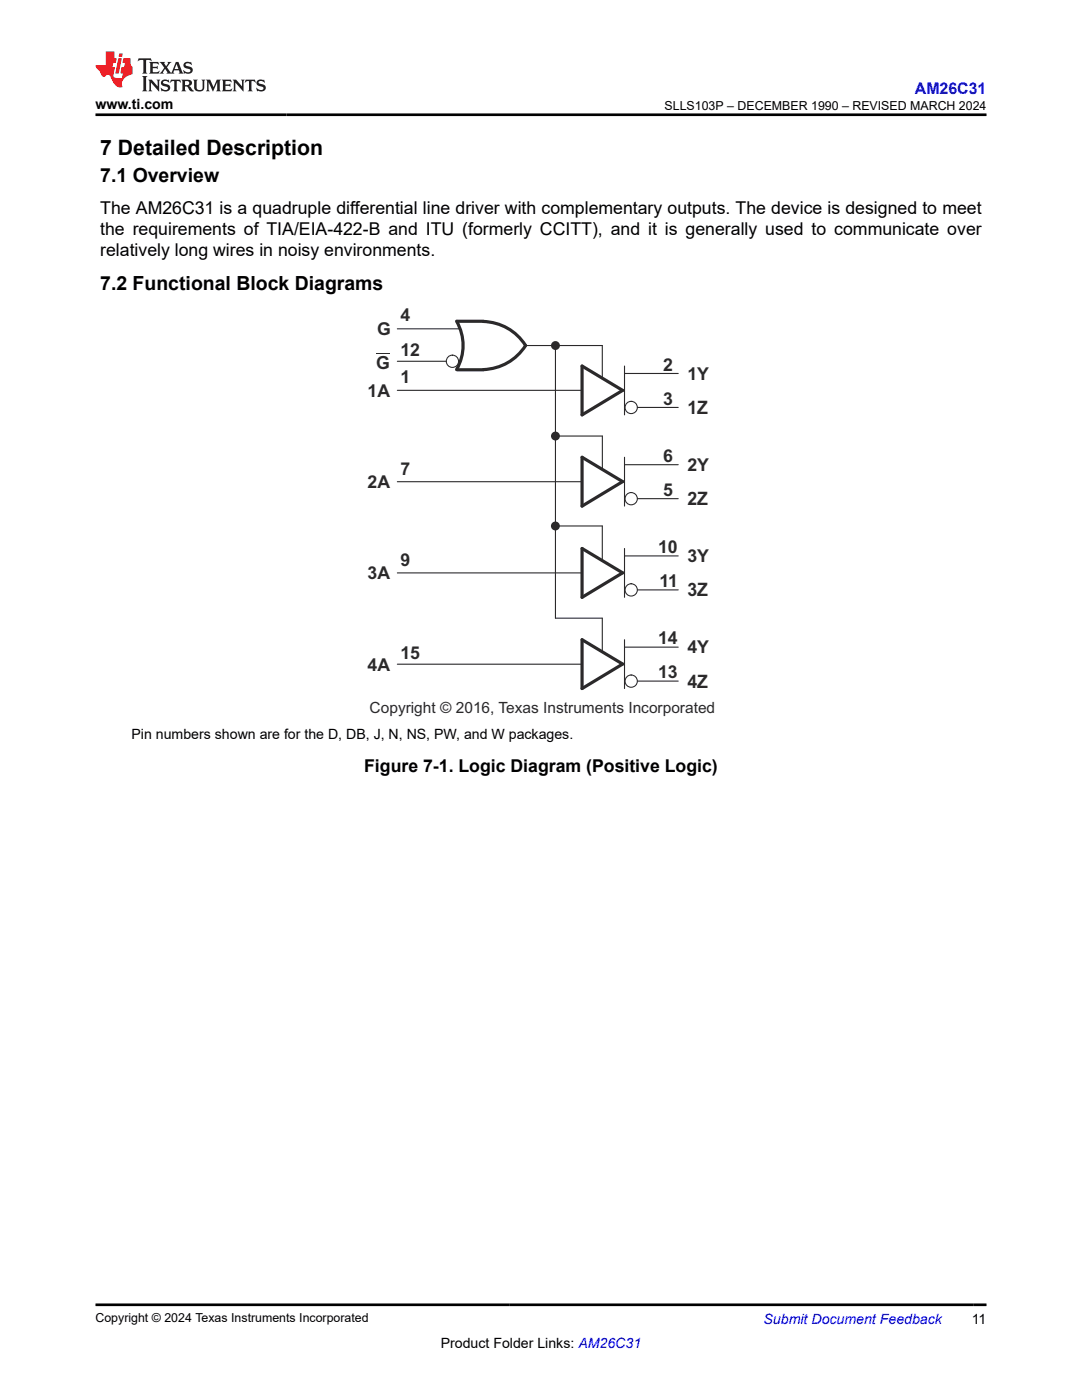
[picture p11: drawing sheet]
<svg xmlns="http://www.w3.org/2000/svg" width="216mm" height="279mm" viewBox="0 0 216 279" stroke-linecap="round" stroke-linejoin="round" font-family="sans-serif">
<path d="M75 70.6h2.8" fill="none" stroke="#2b292a" stroke-width=".2"/>
<path d="M91.1 64.1a9.6 9.6 0 0 1 0 9.6M91.2 64.1h5.2M91.2 73.8h5.2M96.4 64.1a10.3 10.3 0 0 1 8.5 4.8M104.9 69a10.4 10.4 0 0 1-8.4 4.8" fill="none" stroke="#2b292a" stroke-width=".64"/>
<circle cx="90.3" cy="72.1" r="1.23" fill="#fff"/>
<circle cx="90.3" cy="72.1" r="1.23" fill="none" stroke="#2b292a" stroke-width=".21"/>
<path d="M116.1 109.5l8.1 4.8-8.1 4.9z" fill="none" stroke="#2b292a" stroke-width=".64"/>
<path d="M124.6 109.5v9.7M124.6 110.9h10.7" fill="none" stroke="#2b292a" stroke-width=".22"/>
<circle cx="125.9" cy="117.7" r="1.23" fill="#fff"/>
<circle cx="125.9" cy="117.7" r="1.23" fill="none" stroke="#2b292a" stroke-width=".21"/>
<path d="M124.6 73.1v9.7M124.6 74.5h10.7M127.2 117.7h8.1" fill="none" stroke="#2b292a" stroke-width=".22"/>
<path d="M116.1 73.1l8.1 4.8-8.1 4.9z" fill="none" stroke="#2b292a" stroke-width=".64"/>
<circle cx="125.9" cy="81.3" r="1.23" fill="#fff"/>
<circle cx="125.9" cy="81.3" r="1.23" fill="none" stroke="#2b292a" stroke-width=".21"/>
<path d="M127.2 81.3h8.1M124.6 127.7v9.7M124.6 129.2h10.7" fill="none" stroke="#2b292a" stroke-width=".22"/>
<path d="M116.1 127.7l8.1 4.8-8.1 4.9z" fill="none" stroke="#2b292a" stroke-width=".64"/>
<circle cx="125.9" cy="135.9" r="1.23" fill="#fff"/>
<circle cx="125.9" cy="135.9" r="1.23" fill="none" stroke="#2b292a" stroke-width=".21"/>
<path d="M124.6 91.3v9.7M124.6 92.7h10.7M127.2 135.9h8.1" fill="none" stroke="#2b292a" stroke-width=".22"/>
<path d="M116.1 91.3l8.1 4.8-8.1 4.9z" fill="none" stroke="#2b292a" stroke-width=".64"/>
<circle cx="125.9" cy="99.5" r="1.23" fill="#fff"/>
<circle cx="125.9" cy="99.5" r="1.23" fill="none" stroke="#2b292a" stroke-width=".21"/>
<path d="M110.8 69v54.4M127.2 99.5h8.1" fill="none" stroke="#2b292a" stroke-width=".22"/>
<circle cx="110.8" cy="69" r=".89" fill="#2b292a"/>
<path d="M110.8 87h9.4v6.7" fill="none" stroke="#2b292a" stroke-width=".22"/>
<circle cx="110.8" cy="87" r=".89" fill="#2b292a"/>
<path d="M79.3 77.9h36.8M79.3 72.1h9.8M79.3 65.6h12.5M104.9 69h15.3v6.6M79.3 96.1h36.8M79.3 114.3h36.8M110.8 105h9.4v6.6M79.3 132.6h36.8" fill="none" stroke="#2b292a" stroke-width=".22"/>
<circle cx="110.8" cy="105" r=".89" fill="#2b292a"/>
<path d="M110.8 123.4h9.4v6.6" fill="none" stroke="#2b292a" stroke-width=".22"/>
<path d="M27.7 11.6l-.2 .6 .5-.2h.6v.1v2.2l-.2 .4h1l-.2-.4v-2.2v-.1h.5l.5 .2-.1-.6zM29.8 12.4l.2 .3v1.6l-.2 .4h1.9l.1-.6a1.08 1.08 0 0 1-1.3 .2v-.7h.6l.4 .2v-.7l-.4 .2h-.6v-.5l.2-.2a1 1 0 0 1 1 .3l-.1-.5zM31.8 12.4l1 1.1-1 1.2h.9l-.2-.2 .4-.8 .5 .8-.2 .2h1.6l-.2-.2 .1-.5h1l.1 .5-.1 .2h.9l-.2-.4-.8-1.9h-.5l-1 2.1-.8-1.1 .9-1h-.8l.2 .2-.5 .6-.3-.6 .1-.2zM35.2 12.8l.4 1h-.8zM36.8 12.5a.65 .65 0 0 0-.2 .7 .65 .65 0 0 0 .6 .5l.7 .1 .1 .3a.79 .79 0 0 1-.7 .4 .79 .79 0 0 1-.7-.5l.1 .7 .2-.1a.93 .93 0 0 0 1.1 0 .93 .93 0 0 0 .4-.9 1.46 1.46 0 0 0-1.2-.6l-.1-.3a1.09 1.09 0 0 1 1.2 .2l-.2-.6-.1 .1-.6-.2zM28.4 15.2l.2 .4v2.2l-.2 .4h1l-.2-.4v-2.2l.2-.4zM29.6 15.9l.2 .4v1.5l-.2 .4h.8l-.3-.4v-1.3l1.7 1.8v-2l.2-.4h-.8l.2 .2 .1 1.1-1.2-1.3zM32.3 16a.65 .65 0 0 0-.2 .8 .65 .65 0 0 0 .7 .4l.6 .2 .1 .2a.79 .79 0 0 1-.7 .4 .79 .79 0 0 1-.7-.5l.1 .7 .2-.1a.93 .93 0 0 0 1.1 .1 .93 .93 0 0 0 .4-1 1.46 1.46 0 0 0-1.2-.5l-.1-.4a1.09 1.09 0 0 1 1.2 .2l-.2-.6-.1 .1-.6-.1zM34.1 15.9l-.1 .6a.63 .63 0 0 1 .7-.3l.1 1.6-.3 .4h1l-.2-.4v-1.6a.66 .66 0 0 1 .8 .3l-.1-.6zM36.2 15.9l.2 .4v1.5l-.2 .4h.9l-.2-.2v-.7h.5l.1 .2a.79 .79 0 0 0 1.2 .6l-1-.9a.61 .61 0 0 0 .6-.6 .61 .61 0 0 0-.5-.7zM36.9 16.2h.2a.47 .47 0 0 1 .5 .1 .47 .47 0 0 1 .1 .5l-.2 .1-.6 .1zM38.5 15.9l.2 .2a2.27 2.27 0 0 0 .4 2 1.04 1.04 0 0 0 1.7-.7v-1.3l.2-.2h-.8l.2 .4v1.1a.6 .6 0 0 1-.6 .6 .6 .6 0 0 1-.6-.6v-1.1l.3-.4zM41.1 15.9l.2 .4v1.5l-.2 .4h.7l-.2-.4v-1.4l.9 1.9 .8-1.9v1.4l-.2 .4h1l-.3-.4v-1.5l.3-.4h-.8l-.7 1.5-.7-1.5zM44.3 15.9l.2 .4v1.5l-.2 .4h1.9l.1-.6a1.09 1.09 0 0 1-1.3 .2v-.7h.6l.4 .2v-.6l-.4 .2h-.6v-.6l.2-.1a1.01 1.01 0 0 1 1 .3l-.1-.6zM46.4 15.9l.3 .4v1.5l-.3 .4h.8l-.2-.4v-1.3l1.6 1.8v-2l.2-.4h-.7l.2 .2v1.1l-1.2-1.3zM49 15.9l-.1 .6a.63 .63 0 0 1 .8-.3v1.6l-.3 .4h1l-.2-.4v-1.6a.66 .66 0 0 1 .8 .3l-.1-.6zM51.4 16a.65 .65 0 0 0-.2 .8 .65 .65 0 0 0 .6 .4l.6 .2 .2 .2a.79 .79 0 0 1-.8 .4 .79 .79 0 0 1-.6-.5l.1 .7 .2-.1a.93 .93 0 0 0 1 .1 .93 .93 0 0 0 .5-1 1.46 1.46 0 0 0-1.3-.5l-.1-.4a1.09 1.09 0 0 1 1.3 .2l-.2-.6-.2 .1-.5-.1z" fill="#231f20"/>
<path d="M21.1 10.3v2.7h-2.1l.1 .4 .9 1a.95 .95 0 0 0 .9 .9 .59 .59 0 0 1 .6-.4 .59 .59 0 0 1 .5 .3l.4 .8a1.59 1.59 0 0 0 2.1 1.4 1.61 1.61 0 0 1 1-2.3l1-.3-.1-1.5a1.59 1.59 0 0 1-.4-1.7h-1.4l-.2 .9h.5l-.1 .9h-.5l-.2 .9v.3l.4 .1-.2 .9h-.6a.73 .73 0 0 1-1.1-.7l.3-1.5h-.5l.2-.9h.5l.2-.9h-.5v-1.3zM23.6 11.6l-.6 3.1h.7l.6-3.1zM23.8 10.7l-.1 .6h.7l.1-.6z" fill="#ed1c24"/>
<path d="M19 22.9h177.8M19 260.4h177.8" fill="none" stroke="#000" stroke-width=".53"/>
<text font-size="4.2" x="20" y="30.9">7 Detailed Description</text>
<g font-size="3.9">
<text x="20" y="36.3">7.1 Overview</text>
<text x="20" y="57.8">7.2 Functional Block Diagrams</text>
</g>
<g font-size="3.7" fill="#2b292a">
<text x="137.2" y="82.6">1Z</text>
<text x="137.2" y="100.8">2Z</text>
<text x="137.2" y="119">3Z</text>
<text x="137.2" y="137.2">4Z</text>
</g>
<text font-size="3.6" fill="#2b292a" x="75" y="73.6">G</text>
<g font-size="3.5">
<text x="20" y="46.9">the requirements of TIA/EIA-422-B and ITU (formerly CCITT), and it is generally used to communicate over</text>
<text x="20" y="42.7">The AM26C31 is a quadruple differential line driver with complementary outputs. The device is designed to meet</text>
<text x="20" y="51.2">relatively long wires in noisy environments.</text>
<text x="72.7" y="154.1">Figure 7-1. Logic Diagram (Positive Logic)</text>
</g>
<g font-size="3.5" fill="#2b292a">
<text x="79.9" y="64.1">4</text>
<text x="75.3" y="66.9">G</text>
<text x="79.9" y="71">12</text>
<text x="79.9" y="76.4">1</text>
<text x="132.3" y="74">2</text>
<text x="137.2" y="75.8">1Y</text>
<text x="73.3" y="79.2">1A</text>
<text x="132.3" y="80.8">3</text>
<text x="79.9" y="94.7">7</text>
<text x="132.3" y="92.2">6</text>
<text x="137.2" y="94">2Y</text>
<text x="73.3" y="97.4">2A</text>
<text x="132.3" y="99">5</text>
<text x="79.9" y="113">9</text>
<text x="131.3" y="110.4">10</text>
<text x="137.2" y="112.2">3Y</text>
<text x="73.3" y="115.6">3A</text>
<text x="131.6" y="117.2">11</text>
<text x="79.9" y="131.4">15</text>
<text x="131.3" y="128.6">14</text>
<text x="137.2" y="130.4">4Y</text>
<text x="73.3" y="133.8">4A</text>
<text x="131.3" y="135.4">13</text>
</g>
<text font-size="3.2" fill="#00f" x="182.6" y="18.7">AM26C31</text>
<text font-size="3.1" fill="#2b292a" x="73.8" y="142.3">Copyright © 2016, Texas Instruments Incorporated</text>
<g font-size="2.8">
<text x="19.1" y="21.8">www.ti.com</text>
<text x="26.3" y="147.5">Pin numbers shown are for the D, DB, J, N, NS, PW, and W packages.</text>
<text x="87.9" y="269">Product Folder Links: AM26C31</text>
<text x="193.9" y="264.2">11</text>
</g>
<text font-size="2.8" fill="#00f" x="152.4" y="264.2">Submit Document Feedback</text>
<g font-size="2.5">
<text x="132.6" y="21.9">SLLS103P – DECEMBER 1990 – REVISED MARCH 2024</text>
<text x="19" y="263.9">Copyright © 2024 Texas Instruments Incorporated</text>
</g>
</svg>
